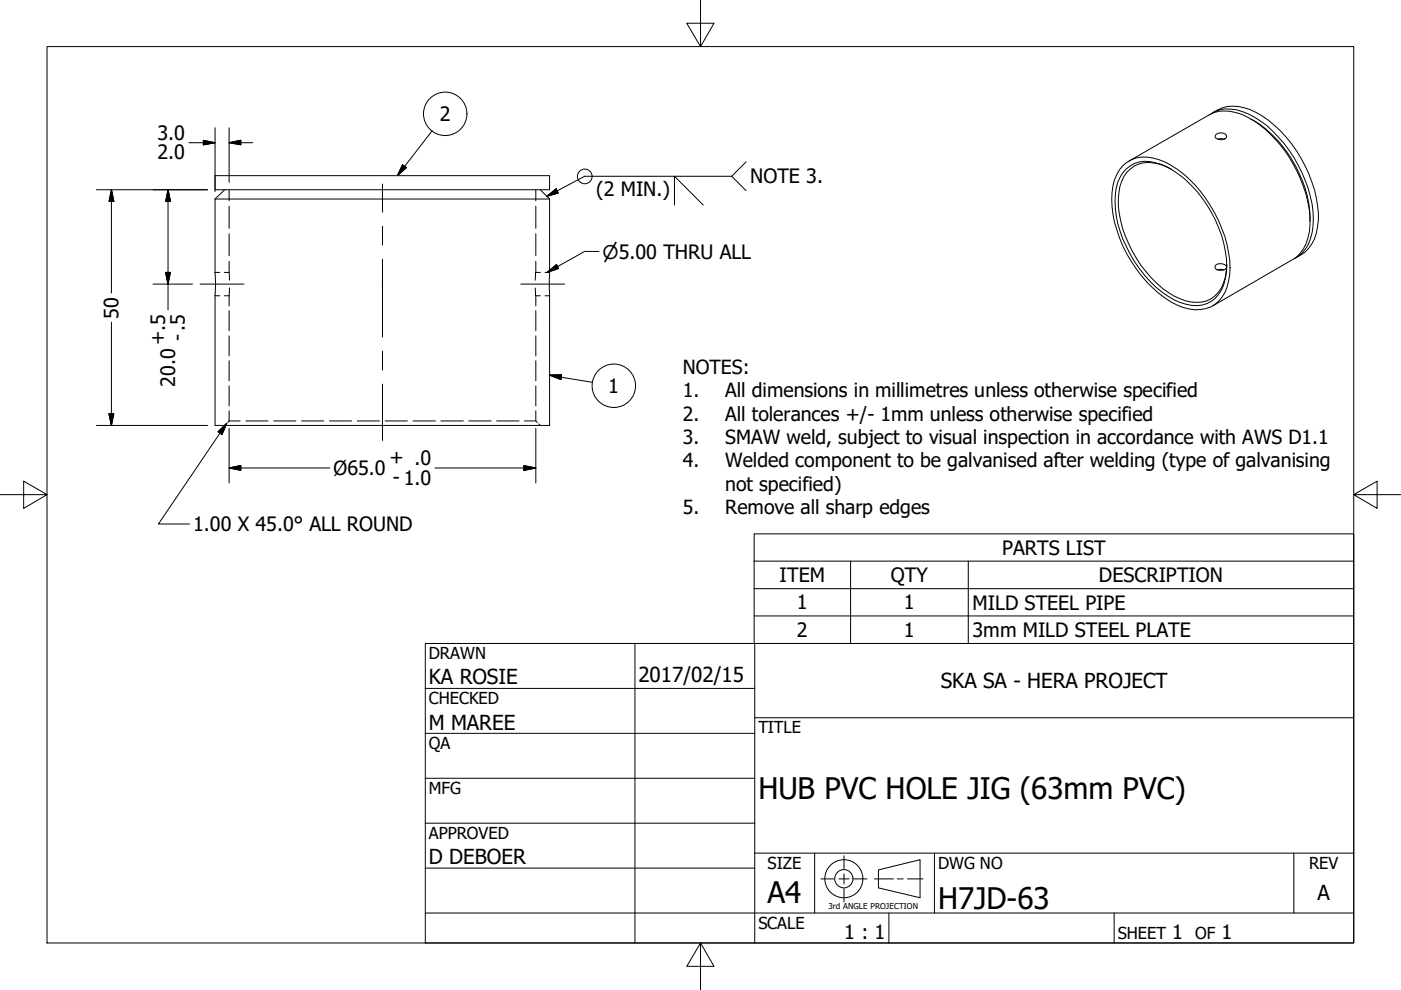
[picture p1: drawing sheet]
<svg xmlns="http://www.w3.org/2000/svg" width="297mm" height="210mm" viewBox="0 0 297 210" stroke-linecap="round" stroke-linejoin="round" font-family="sans-serif">
<!-- layer: Hidden (ANSI) -->
<g fill="none" stroke="#000" stroke-width=".21">
<path d="M45.6 57.8h1M47.6 57.8h1M48.6 57.8v1.6M48.6 40.2v2.4M48.6 43.7v4.7M48.6 49.6v4.6M48.6 55.4v2.4M113.6 57.8l-.1 1.6M113.6 57.8h1M113.6 40.2v2.4M113.6 43.7v4.7M113.6 49.6v4.6"/>
<path d="M113.6 55.4v2.4M115.6 57.8h.9M45.6 62.7h1M47.6 62.7h1M48.6 62.7v2.2M48.6 65.9v4.2M48.6 71.2v4.3M48.6 76.5v4.2M48.6 61.1v1.6M113.5 61.1l.1 1.6M113.6 62.7h1M113.6 62.7v2.2"/>
<path d="M113.6 65.9v4.2M113.6 71.2v4.3M113.6 76.5v4.2M115.6 62.7h.9M47.9 89.9l-.3 .3M48.6 89.3h2.3M48.6 89.3l-.3 .3M48.6 81.8v4.3M48.6 87.1v2.2M52.1 89.3h4.7M58 89.3h4.7M63.9 89.3h4.7"/>
<path d="M69.8 89.3h4.7M75.8 89.3h4.7M81.7 89.3h4.7M87.6 89.3h4.7M93.5 89.3h4.7M99.4 89.3h4.7M105.3 89.3h4.7M111.2 89.3h2.4l.3 .3M113.6 81.8v4.3M113.6 87.1v2.2M114.2 89.9l.4 .3"/>
</g>
<!-- layer: Visible (ANSI) -->
<g fill="none" stroke="#000" stroke-width=".21">
<path d="M45.6 37.2h70.9v3h-70.9zM238.1 35.2a6.4 6.4 0 0 1 6.2-1.7 18.8 18.8 0 0 1 10.2 7 28.2 28.2 0 0 1 6.3 16.2 9.5 9.5 0 0 1-3.2 7.9 7.9 7.9 0 0 1-8 .1 27.2 27.2 0 0 1-13.3-17.6 17.7 17.7 0 0 1 0-9l1.1-2.1zM238.8 35.8a6.2 6.2 0 0 1 6.2-1.3 19.4 19.4 0 0 1 9.9 7.5 24.1 24.1 0 0 1 5.1 15.8 8.9 8.9 0 0 1-2.3 5.4 6.3 6.3 0 0 1-6.3 1.3 18.9 18.9 0 0 1-9.8-7.5 24.2 24.2 0 0 1-5.1-15.8 8 8 0 0 1 2.3-5.4zM239.4 34.1l16.9-9.7a8.3 8.3 0 0 1 8.2 .5 27.3 27.3 0 0 1 12.8 18.1 13.8 13.8 0 0 1-.9 9.7l-1.4 1.8-.9 .5-17 9.9M248.4 35.9a8.5 8.5 0 0 0-7.9-.7 7.1 7.1 0 0 0-3.3 5.7 21.9 21.9 0 0 0 3.7 13.8 21.3 21.3 0 0 0 9.3 8.6 7 7 0 0 0 7.4-.6 9.1 9.1 0 0 0 2.5-6.6M256.7 24.2a7 7 0 0 1 6.7-.5 20.4 20.4 0 0 1 8.8 6.7 27.9 27.9 0 0 1 6.2 16.1 9.5 9.5 0 0 1-3.1 7.8l-.9 .5M257 23.9a8.5 8.5 0 0 1 9.3-.1 27.5 27.5 0 0 1 13.2 21.3 10.6 10.6 0 0 1-2.8 8.3l-1.9 1.2M257.9 28.4a1.44 1.44 0 0 1 2.2 .5 1.45 1.45 0 0 1-2.5 0zM258.2 29.5l.7-.1 .7 .1M265.2 25.2a24.8 24.8 0 0 1 11 13.2 21.3 21.3 0 0 1 1.5 8.6M45.6 42.2v15.7l.1 2.3-.1 2.3v27.7h70.9v-48M45.6 42.2h70.9"/>
<path d="M47.6 40.2l-2 2M114.6 40.2l1.9 2M258.1 57.2l.3-.1 1.1 .1M260.1 56.5a1.69 1.69 0 0 0-2.5-.1 .79 .79 0 0 0 1 .9 1.52 1.52 0 0 0 1.4-.5"/>
</g>
<!-- layer: Symbol (ANSI) -->
<g fill="none" stroke="#000" stroke-width=".21">
<path d="M85.3 35l.9 .5-1.9 1.7zM91.6 27.7l-7.3 9.5M155.1 37.4h-31.1l-8 4.2M158.2 34.3l-3.1 3.1 3.1 3M116 41.6l1.9-1.6 .5 .9zM116 57.8l2-1.7 .4 .8zM127 53.3h-3l-8 4.5M143 43.5v-6.1l6.1 6.1M116.5 79.5h2.6l-.2 1zM116.5 79.5l9.1 1.6M46.2 91.5l1.9-1.7-1 2.3zM48.1 89.8l-14.5 21.3h6.6"/>
<path d="M159.9 119v-5.8h127.1v5.8M159.9 119h127.1v5.8M159.9 119v17.4h127.1v-11.6M180.3 119v17.4M205.3 119v17.4M159.9 124.8h127.1M159.9 130.6h127.1"/>
<circle cx="94.4" cy="24.1" r="4.6"/>
<circle cx="124" cy="37.4" r="1.56"/>
<circle cx="130.1" cy="81.8" r="4.6"/>
</g>
<!-- layer: Border (ANSI) -->
<path d="M148.5 -.1v10l-2.9-5h5.8l-2.9 5M10 9.9h277v190h-277zM0 104.9h10l-5-2.9v5.8l5-2.9M287 104.9l5 2.9v-5.8l-5 2.9h10M148.5 199.9l2.9 5h-5.8l2.9-5v10" fill="none" stroke="#000" stroke-width=".21"/>
<!-- layer: Title (ANSI) -->
<g fill="none" stroke="#000" stroke-width=".21">
<path d="M90.2 136.4h196.8v63.5h-196.8zM134.6 136.4v63.5M160 136.4v63.5M90.2 146h69.8M90.2 155.5h69.8M160 152.2h127M90.2 165h69.8M90.2 174.5h69.8M90.2 193.6h196.8M90.2 184.1h69.8M160 180.9h127M172.7 180.9v12.7"/>
<path d="M188.5 193.6v6.3M198.1 180.9v12.7M236.2 193.6v6.3M274.3 180.9v12.7"/>
</g>
<!-- layer: Symbol (ANSI) -->
<path d="M85.3 35l-1 2.2zM85.3 35l.9 .5-1.9 1.7zM116 41.6l1.9-1.6zM116 41.6l1.9-1.6 .5 .9zM116 57.8l2-1.7zM116 57.8l2-1.7 .4 .8zM116.5 79.5h2.6zM116.5 79.5h2.6l-.2 1zM48.1 89.8l-1 2.3zM46.2 91.5l1.9-1.7-1 2.3z" fill="#000" stroke="#000" stroke-width=".21"/>
<!-- layer: Centerline (ANSI) -->
<path d="M81.1 39v6M81.1 48v4M81.1 55v16.5M42.4 60.2h9.4M81.1 74.5v4M110.4 60.2h9.3M81.1 81.4v12" fill="none" stroke="#000" stroke-width=".21"/>
<!-- layer: Dimension (ANSI) -->
<g fill="none" stroke="#000" stroke-width=".21">
<path d="M40.1 30.3h5.5M43.1 29.8l2.5 .5-2.5 .4zM45.6 27.1v13.5M48.6 30.3l2.5-.5v.9zM48.6 27.1v11.5M48.6 30.3h5M20.4 40.2h23.6M23.6 40.2l.5 2.5h-1zM23.6 40.2v21.9M35.1 57.8h1l-.5 2.4zM35.6 40.2l.5 2.5h-1zM35.6 40.2v25.5"/>
<path d="M23.6 68.3v21.9M32.4 60.2h8.4M20.4 90.2h23.6M23.1 87.7h1l-.5 2.5zM48.6 99.2l2.5-.5v1zM48.6 99.2h21.3M48.6 90.8v11.6M92.2 99.2h21.4M111.1 98.7l2.5 .5-2.5 .5zM113.6 90.8v11.6"/>
</g>
<g fill="#000" stroke="#000" stroke-width=".21">
<path d="M43.1 30.7l2.5-.4zM43.1 29.8l2.5 .5-2.5 .4zM48.6 30.3l2.5-.5zM48.6 30.3l2.5-.5v.9zM23.6 40.2l.5 2.5zM23.6 40.2l.5 2.5h-1zM35.1 57.8l.5 2.4zM35.1 57.8h1l-.5 2.4zM35.6 40.2l.5 2.5zM35.6 40.2l.5 2.5h-1zM23.1 87.7l.5 2.5zM23.1 87.7h1l-.5 2.5z"/>
<path d="M48.6 99.2l2.5-.5zM48.6 99.2l2.5-.5v1zM111.1 99.7l2.5-.5zM111.1 98.7l2.5 .5-2.5 .5z"/>
</g>
<!-- layer: Sketch Geometry (ANSI) -->
<g fill="none" stroke="#000" stroke-width=".21">
<path d="M174.1 186.3h2.7M177.9 186.3h2.1M178.9 181.5v2.7M178.9 185.3v2.1M178.9 188.4v2.8M181 186.3h2.8M185.4 186.3h4M186.2 184.4l8.9-2.1v8l-8.9-2.1zM190.2 186.3h1.3M192.4 186.3h3.3"/>
<circle cx="178.9" cy="186.3" r="4"/>
<circle cx="178.9" cy="186.3" r="1.94"/>
</g>
<g font-size="6.3">
<text x="160.8" y="169.3">HUB PVC HOLE JIG (63mm PVC)</text>
<text x="162.8" y="191.4">A4</text>
<text x="198.9" y="192.7">H7JD-63</text>
</g>
<g font-size="4.4">
<text x="90.9" y="145.1">KA ROSIE</text>
<text x="135.4" y="144.5">2017/02/15</text>
<text x="199.5" y="145.9">SKA SA - HERA PROJECT</text>
<text x="90.9" y="154.7">M MAREE</text>
<text x="90.9" y="183.2">D DEBOER</text>
<text x="279.3" y="190.7">A</text>
</g>
<g font-size="4.2">
<text x="33.4" y="29.8">3.0</text>
<text x="93.3" y="25.7">2</text>
<text x="33.4" y="33.8">2.0</text>
<text x="126.4" y="41.5">(2 MIN.)</text>
<text x="159.1" y="38.9">NOTE 3.</text>
<text x="25.1" y="67.5" transform="rotate(-90 25.1 67.5)">50</text>
<text x="34.9" y="73.1" transform="rotate(-90 34.9 73.1)">+.5</text>
<text x="39.1" y="72.4" transform="rotate(-90 39.1 72.4)">- .5</text>
<text x="37.1" y="82" transform="rotate(-90 37.1 82)">20.0</text>
<text x="129" y="83.3">1</text>
<text x="82.5" y="98.5">+ .0</text>
<text x="83.3" y="102.7">- 1.0</text>
<text x="41" y="112.6">1.00 X 45.0° ALL ROUND</text>
<text x="212.5" y="117.6">PARTS LIST</text>
<text x="165.3" y="123.4">ITEM</text>
<text x="188.8" y="123.5">QTY</text>
<text x="233" y="123.5">DESCRIPTION</text>
<text x="169" y="129.2">1</text>
<text x="191.6" y="129.2">1</text>
<text x="206.2" y="129.3">MILD STEEL PIPE</text>
<text x="169" y="135">2</text>
<text x="191.6" y="135">1</text>
<text x="206.2" y="135">3mm MILD STEEL PLATE</text>
<text x="179" y="199.2">1 : 1</text>
<text x="248.5" y="199.1">1</text>
<text x="259" y="199.1">1</text>
</g>
<g font-size="4.1">
<text x="144.8" y="79.3">NOTES:</text>
<text x="144.8" y="84.2">1.</text>
<text x="144.8" y="89.2">2.</text>
<text x="153.7" y="84.2">All dimensions in millimetres unless otherwise specified</text>
<text x="153.7" y="89.2">All tolerances +/- 1mm unless otherwise specified</text>
<text x="144.8" y="94.1">3.</text>
<text x="153.7" y="94.1">SMAW weld, subject to visual inspection in accordance with AWS D1.1</text>
<text x="70.7" y="100.8">Ø65.0</text>
<text x="144.8" y="99.1">4.</text>
<text x="153.7" y="99.1">Welded component to be galvanised after welding (type of galvanising</text>
<text x="153.7" y="104">not specified)</text>
<text x="144.8" y="108.9">5.</text>
<text x="153.7" y="108.9">Remove all sharp edges</text>
</g>
<text font-size="4" x="127.8" y="54.8">⌀5.00 THRU ALL</text>
<g font-size="3.5">
<text x="90.9" y="139.7">DRAWN</text>
<text x="90.9" y="149.3">CHECKED</text>
<text x="160.8" y="155.5">TITLE</text>
<text x="90.9" y="158.8">QA</text>
<text x="90.9" y="168.3">MFG</text>
<text x="90.9" y="177.8">APPROVED</text>
<text x="162.8" y="184.2">SIZE</text>
<text x="198.9" y="184.2">DWG NO</text>
<text x="277.6" y="184.2">REV</text>
<text x="160.8" y="196.9">SCALE</text>
<text x="237" y="199.1">SHEET</text>
<text x="253.4" y="199.1">OF</text>
</g>
<text font-size="1.7" x="175.6" y="192.8">3rd ANGLE PROJECTION</text>
</svg>
